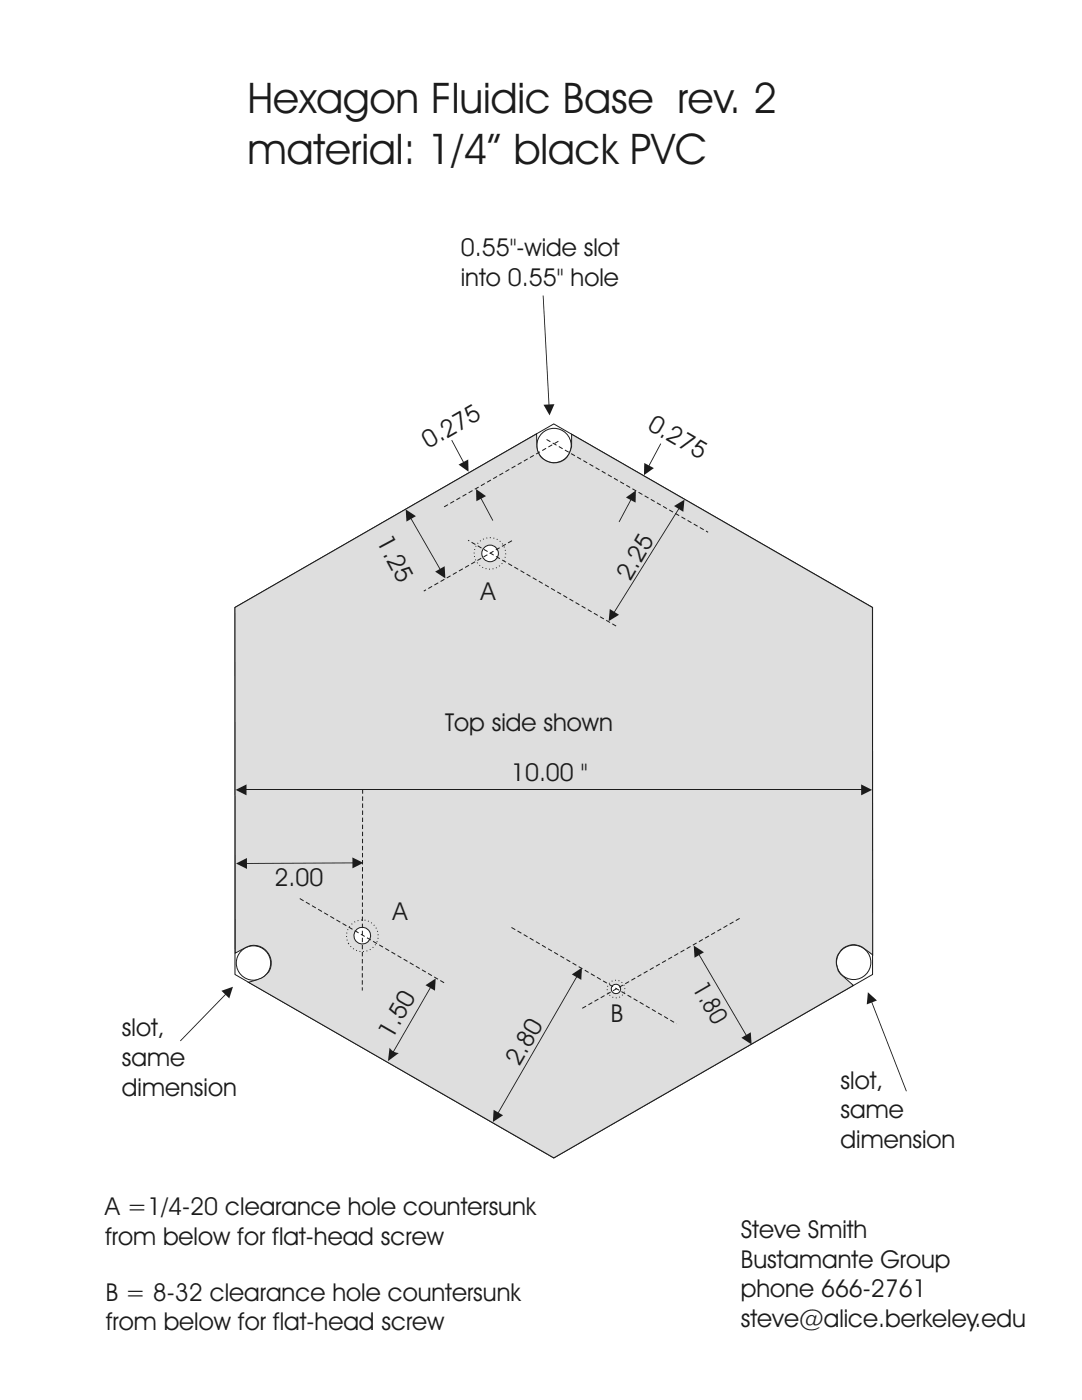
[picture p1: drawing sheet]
<svg xmlns="http://www.w3.org/2000/svg" width="216mm" height="279mm" viewBox="0 0 216 279" stroke-linecap="round" stroke-linejoin="round" font-family="sans-serif">
<g fill="none" stroke="#1f1a17" stroke-width=".2">
<path d="M46.9 121.2l63.6-36.6 63.6 36.6v73.3l-63.6 36.6-31.8-18.3-31.8-18.3z"/>
<circle cx="110.5" cy="88.9" r="3.4"/>
<circle cx="50.6" cy="192.2" r="3.4"/>
<circle cx="170.3" cy="192.1" r="3.4"/>
</g>
<path d="M46.9 121.2l60.2-34.6v2.7a3.5 3.5 0 0 0 3.5 3.1 3.5 3.5 0 0 0 3.4-3.2l.1-2.5 60 34.5v69.4a5.8 5.8 0 0 0-3.6-2.1 3.6 3.6 0 0 0-3.3 2.1 3.6 3.6 0 0 0 .5 3.8l2.6 2.3-59.8 34.4-60.9-35.1 1.7-.4a3.5 3.5 0 0 0 2.6-4.5 3.5 3.5 0 0 0-4.8-2.1l-2.2 1.2z" fill-rule="evenodd" fill="#dedede" stroke="#1f1a17" stroke-width=".2"/>
<path d="M47 157.6l2.2-1v2.1z" fill="#1f1a17"/>
<path d="M49.1 157.6h122.8" fill="none" stroke="#1f1a17" stroke-width=".2"/>
<g fill="#1f1a17">
<path d="M171.8 156.6l2.2 1-2.2 1.1z"/>
<path d="M108.5 80.8l2.1-.1-.9 2.2z"/>
</g>
<path d="M108.3 59h.2l1.1 21.8h-.1z" fill="#1f1a17"/>
<path d="M109.1 87.7l32.2 18.5M88.6 101.2l22.8-13.1" fill="none" stroke="#1f1a17" stroke-width=".2" stroke-dasharray=".9 .5" stroke-linecap="butt"/>
<g fill="#1f1a17">
<path d="M125.8 99.7h.2l-2.4 4.5-.1-.1z"/>
<path d="M131.8 88.5l.1 .1-2.4 4.5-.1-.1z"/>
<path d="M90.1 87.9l.1-.1 2.4 4.5-.2 .1z"/>
<path d="M95.9 99.5l.1-.1 2.4 4.5h-.1z"/>
<path d="M81.9 103.5l.2-.1 5.8 10.2-.1 .1z"/>
<path d="M135.4 101.4l.2 .1-13 20.8-.1-.1z"/>
</g>
<g fill="#1f1a17">
<path d="M124.9 99.3l2-1.4-.1 2.4z"/>
<path d="M128.6 92.4l1.9 1-2 1.4z"/>
<path d="M91.5 92.7l1.9-1 .1 2.4z"/>
<path d="M95 97.6l2 1.4-1.9 1z"/>
<path d="M81 101.7l2 1.3-1.9 1.1z"/>
<path d="M86.8 114.1l1.9-1.1 .2 2.4z"/>
<path d="M134.5 101l2.1-1.3-.3 2.4z"/>
<path d="M121.7 121.5l1.8 1.2-2 1.3z"/>
<path d="M47.1 172.3l2.2-1.1v2.2z"/>
</g>
<path d="M49.2 172.3h21.2" fill="none" stroke="#1f1a17" stroke-width=".29"/>
<g fill="#1f1a17">
<path d="M70.3 171.1l2.2 1.1-2.2 1.1z"/>
<path d="M44.2 197.7l2.3-.8-.8 2.4z"/>
<path d="M173.2 198l1.8 1.7-2 .8z"/>
</g>
<g fill="#1f1a17">
<path d="M45 198.4l.1 .1-9.1 9.3-.1-.1z"/>
<path d="M173.8 200l.2-.1 6.9 17.9h-.1z"/>
</g>
<circle cx="72.3" cy="186.7" r="1.66" fill="#fff" stroke="#1f1a17" stroke-width=".2"/>
<circle cx="72.3" cy="186.8" r="3.2" fill="none" stroke="#1f1a17" stroke-width=".2" stroke-dasharray=".2 .5" stroke-linecap="butt"/>
<path d="M59.8 179.3l29.1 17" fill="none" stroke="#1f1a17" stroke-width=".2" stroke-dasharray=".9 .5" stroke-linecap="butt"/>
<circle cx="122.9" cy="197.4" r=".94" fill="#fff" stroke="#1f1a17" stroke-width=".2"/>
<circle cx="122.9" cy="197.4" r="1.78" fill="none" stroke="#1f1a17" stroke-width=".2" stroke-dasharray=".2 .5" stroke-linecap="butt"/>
<path d="M72.4 157.5l-.1 40.2M102.1 185.1l32.9 19.2M147.6 183.3l-31.4 17.9" fill="none" stroke="#1f1a17" stroke-width=".2" stroke-dasharray=".9 .5" stroke-linecap="butt"/>
<circle cx="97.8" cy="110.4" r="1.66" fill="#fff" stroke="#1f1a17" stroke-width=".2"/>
<circle cx="97.8" cy="110.4" r="3.1" fill="none" stroke="#1f1a17" stroke-width=".2" stroke-dasharray=".2 .5" stroke-linecap="butt"/>
<g fill="#1f1a17">
<path d="M138.4 188.7l2.1 1.3-1.9 1.1z"/>
<path d="M147.9 207.1l1.9-1.1 .2 2.4z"/>
<path d="M84.9 196.6l2-1.3-.1 2.4z"/>
<path d="M98.5 221.5l1.9 1.1-2 1.3z"/>
<path d="M114.1 194.5l2-1.4-.1 2.5z"/>
<path d="M77.7 209.1l.8 .8 1.1 .3-2.2 1.6z" fill-rule="evenodd"/>
</g>
<g fill="#1f1a17">
<path d="M139.4 190.5l.1-.1 9.5 16.2-.1 .1z"/>
<path d="M85.8 197l.2 .1-7.9 13.6-.1-.1z"/>
<path d="M115 194.9l.2 .1-15.7 27.2-.2-.1z"/>
</g>
<path d="M102.2 107.9l-17.6 10.1M122.9 124.9l-29.5-17.1" fill="none" stroke="#1f1a17" stroke-width=".2" stroke-dasharray=".9 .5" stroke-linecap="butt"/>
<g font-size="8.5" fill="#1f1a17">
<text x="49.4" y="22.5">Hexagon Fluidic Base rev. 2</text>
<text x="49.4" y="32.7">material: 1/4” black PVC</text>
</g>
<g font-size="4.9" fill="#1f1a17">
<text x="91.9" y="51.1">0.55&quot;-wide slot</text>
<text x="91.9" y="57">into 0.55&quot; hole</text>
<text x="85.5" y="89.6" transform="rotate(-30 85.5 89.6)">0.275</text>
<text x="129" y="85.5" transform="rotate(30 129 85.5)">0.275</text>
<text x="75" y="108" transform="rotate(62 75 108)">1.25</text>
<text x="96" y="119.7">A</text>
<text x="125.8" y="116.2" transform="rotate(-60 125.8 116.2)">2.25</text>
<text x="88.8" y="145.9">Top side shown</text>
<text x="102" y="155.9">10.00 &quot;</text>
<text x="54.8" y="176.9">2.00</text>
<text x="78.4" y="183.6">A</text>
<text x="138" y="197.2" transform="rotate(60 138 197.2)">1.80</text>
<text x="121.9" y="203.9">B</text>
<text x="24.3" y="206.8">slot,</text>
<text x="78.2" y="207.5" transform="rotate(-60 78.2 207.5)">1.50</text>
<text x="24.3" y="212.8">same</text>
<text x="103.6" y="213" transform="rotate(-60 103.6 213)">2.80</text>
<text x="24.3" y="218.7">dimension</text>
<text x="167.7" y="217.3">slot,</text>
<text x="167.7" y="223.2">same</text>
<text x="167.7" y="229.1">dimension</text>
<text x="21" y="242.6">A =1/4-20 clearance hole countersunk</text>
<text x="21" y="248.5">from below for flat-head screw</text>
<text x="147.8" y="247.1">Steve Smith</text>
<text x="147.8" y="253">Bustamante Group</text>
<text x="21.1" y="259.6">B = 8-32 clearance hole countersunk</text>
<text x="147.8" y="258.9">phone 666-2761</text>
<text x="21.1" y="265.5">from below for flat-head screw</text>
<text x="147.8" y="264.8">steve@alice.berkeley.edu</text>
</g>
</svg>
